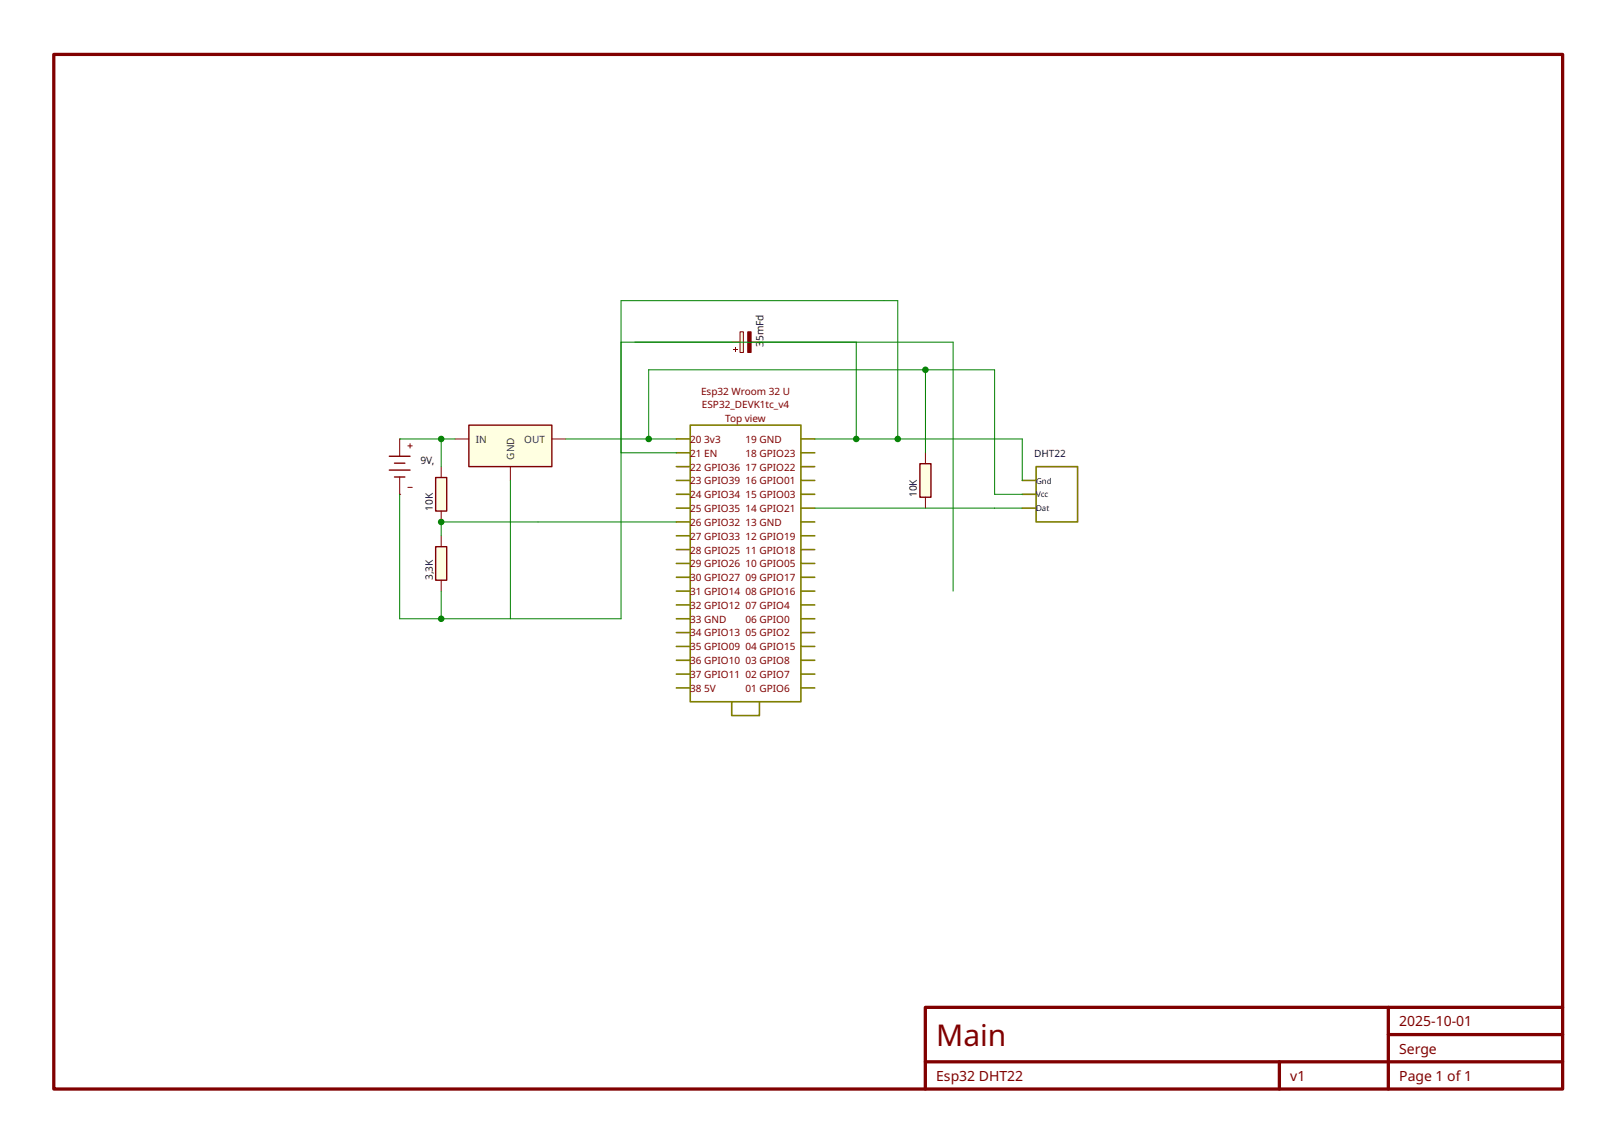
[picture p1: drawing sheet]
<svg xmlns="http://www.w3.org/2000/svg" width="297mm" height="210mm" viewBox="0 0 297 210" stroke-linecap="round" stroke-linejoin="round" font-family="sans-serif">
<path d="M9.9 10h277v190h-277zM169.9 195h117M234.9 195v5M254.9 185v15M254.9 190h32M286.9 185h-117v15" fill="none" stroke="#800000" stroke-width=".6"/>
<path d="M86.1 78.1h15.2v7.6h-15.2z" fill-rule="evenodd" fill="#ffffe1" stroke="#800000" stroke-width=".25"/>
<path d="M83.5 80.6h2.6M93.7 85.7v2.5M101.3 80.6h2.6" fill="none" stroke="#800000" stroke-width=".18"/>
<path d="M135.9 60.9h.6v3.8h-.6z" fill-rule="evenodd" fill="#ffffe1" stroke="#800000" stroke-width=".18"/>
<path d="M137.3 60.9h.6v3.8h-.6z" fill-rule="evenodd" fill="#800000" stroke="#800000" stroke-width=".18"/>
<g fill="#800000">
<path d="M135 63.7h.1v.9h-.1z" fill-rule="evenodd"/>
<path d="M134.6 64.1h.9v.1h-.9z" fill-rule="evenodd"/>
</g>
<path d="M134.3 62.8h1.6M137.9 62.8h1.5" fill="none" stroke="#800000" stroke-width=".18"/>
<path d="M168.9 85.2h2v6.1h-2z" fill-rule="evenodd" fill="#ffffe1" stroke="#800000" stroke-width=".25"/>
<path d="M169.9 83.2v2M169.9 91.3v2" fill="none" stroke="#800000" stroke-width=".18"/>
<path d="M80 100.4h2v6.2h-2z" fill-rule="evenodd" fill="#ffffe1" stroke="#800000" stroke-width=".25"/>
<path d="M73.4 90.8h.1M73.4 80.6h.1M73.4 80.6v3.2M73.4 87.6v3.2M74.9 81.9h.8M74.9 89.5h.8M75.3 81.5v.8M81 98.4v2M81 106.6v2" fill="none" stroke="#800000" stroke-width=".18"/>
<path d="M71.5 83.8h3.8M71.5 86.3h3.8M72.4 85.1h1.9M72.4 87.6h1.9" fill="none" stroke="#800000" stroke-width=".25"/>
<path d="M80 87.7h2v6.2h-2z" fill-rule="evenodd" fill="#ffffe1" stroke="#800000" stroke-width=".25"/>
<path d="M81 85.7v2M81 93.9v2" fill="none" stroke="#800000" stroke-width=".18"/>
<g fill="none" stroke="#808000" stroke-width=".3">
<path d="M126.7 78.1h20.3v50.8h-20.3zM124.2 95.9h2.5M124.2 83.2h2.5M124.2 93.3h2.5M124.2 88.2h2.5M124.2 90.8h2.5M124.2 85.7h2.5M124.2 80.6h2.5M124.2 98.4h2.5M147 95.9h2.6M147 83.2h2.6M147 93.3h2.6"/>
<path d="M147 88.2h2.6M147 90.8h2.6M147 85.7h2.6M147 80.6h2.6M147 98.4h2.6M187.7 93.3h2.5M187.7 88.2h2.5M187.7 90.8h2.5M190.2 85.7h7.6v10.2h-7.6zM124.2 108.6h2.5M124.2 106h2.5M124.2 113.6h2.5"/>
<path d="M124.2 118.7h2.5M124.2 116.2h2.5M124.2 100.9h2.5M124.2 111.1h2.5M124.2 103.5h2.5M147 108.6h2.6M147 106h2.6M147 113.6h2.6M147 118.7h2.6M147 116.2h2.6M147 100.9h2.6M147 111.1h2.6"/>
<path d="M147 103.5h2.6M124.2 123.8h2.5M124.2 121.3h2.5M124.2 126.3h2.5M134.3 128.9v2.5h5.1v-2.5M147 123.8h2.6M147 121.3h2.6M147 126.3h2.6"/>
</g>
<g fill="none" stroke="#008000" stroke-width=".18">
<path d="M114 62.8h61v45.8M157.2 62.8v17.8M169.9 67.9v15.3M73.4 80.6h10.1M81 80.6v5.1M93.7 88.2v25.4M103.9 80.6h20.3M114 83.2h10.2M119.1 80.6v-12.7h63.5v22.9h5.1M124.2 95.9h-43.2v2.5M149.6 93.3h38.1M149.6 80.6h38.1v7.6"/>
<path d="M164.8 80.6v-25.4h-50.8v58.4h-40.6v-22.8M182.6 93.3h.1M81 108.6v5"/>
</g>
<g fill="#008000">
<circle cx="81" cy="95.9" r=".6"/>
<circle cx="81" cy="113.6" r=".6"/>
<circle cx="169.9" cy="67.9" r=".6"/>
<circle cx="119.1" cy="80.6" r=".6"/>
<circle cx="157.2" cy="80.6" r=".6"/>
<circle cx="164.8" cy="80.6" r=".6"/>
<circle cx="81" cy="80.6" r=".6"/>
</g>
<text font-size="5.5" fill="#800000" x="171.9" y="192.1">Main</text>
<g font-size="2.6" fill="#800000">
<text x="256.9" y="188.5">2025-10-01</text>
<text x="256.9" y="193.5">Serge</text>
<text x="171.9" y="198.5">Esp32 DHT22</text>
<text x="236.9" y="198.5">v1</text>
<text x="256.9" y="198.5">Page 1 of 1</text>
</g>
<g font-size="1.9" fill="#202020">
<text x="140.1" y="63.7" transform="rotate(-90 140.1 63.7)">3</text>
<text x="140.1" y="62.7" transform="rotate(-90 140.1 62.7)">5mFd</text>
<text x="77.2" y="85.1">9V,</text>
<text x="79.4" y="93.9" transform="rotate(-90 79.4 93.9)">10K</text>
<text x="168.3" y="91.3" transform="rotate(-90 168.3 91.3)">10K</text>
<text x="79.4" y="106.6" transform="rotate(-90 79.4 106.6)">3,3K</text>
</g>
<g font-size="1.8" fill="#800000">
<text x="128.7" y="72.5">Esp32 Wroom 32 U</text>
<text x="128.9" y="75">ESP32_DEVK1tc_v4</text>
<text x="133.2" y="77.5">Top view</text>
<text x="126.7" y="81.3">20</text>
<text x="126.7" y="83.9">21 EN</text>
<text x="129.3" y="81.3">3v3</text>
<text x="136.9" y="81.3">19 GND</text>
<text x="136.9" y="83.9">18 GPIO23</text>
<text x="126.7" y="86.4">22 GPIO36</text>
<text x="126.7" y="88.9">23 GPIO39</text>
<text x="136.9" y="86.4">17 GPIO22</text>
<text x="136.9" y="88.9">16 GPIO01</text>
<text x="126.7" y="94">25 GPIO35</text>
<text x="126.7" y="91.5">24 GPIO34</text>
<text x="136.9" y="91.5">15 GPIO03</text>
<text x="136.9" y="94">14 GPIO21</text>
<text x="126.7" y="96.6">26 GPIO32</text>
<text x="126.7" y="99.1">27 GPIO33</text>
<text x="126.7" y="101.6">28 GPIO25</text>
<text x="136.9" y="99.1">12 GPIO19</text>
<text x="136.9" y="101.6">11 GPIO18</text>
<text x="136.9" y="96.6">13 GND</text>
<text x="126.7" y="104.2">29 GPIO26</text>
<text x="126.7" y="106.7">30 GPIO27</text>
<text x="136.9" y="106.7">09 GPIO17</text>
<text x="136.9" y="104.2">10 GPIO05</text>
<text x="126.7" y="111.8">32 GPIO12</text>
<text x="126.7" y="109.3">31 GPIO14</text>
<text x="136.9" y="109.3">08 GPIO16</text>
<text x="136.9" y="111.8">07 GPIO4</text>
<text x="126.7" y="119.4">35 GPIO09</text>
<text x="126.7" y="116.9">34 GPIO13</text>
<text x="126.7" y="114.3">33 GND</text>
<text x="136.9" y="116.9">05 GPIO2</text>
<text x="136.9" y="119.4">04 GPIO15</text>
<text x="136.9" y="114.3">06 GPIO0</text>
<text x="126.7" y="124.5">37 GPIO11</text>
<text x="126.7" y="122">36 GPIO10</text>
<text x="136.9" y="124.5">02 GPIO7</text>
<text x="136.9" y="122">03 GPIO8</text>
<text x="126.7" y="127">38</text>
<text x="129.3" y="127">5V</text>
<text x="136.9" y="127">01 GPIO6</text>
</g>
<g font-size="1.8" fill="#404040">
<text x="87.3" y="81.3">IN</text>
<text x="96.3" y="81.3">OUT</text>
<text x="94.4" y="84.4" transform="rotate(-90 94.4 84.4)">GND</text>
</g>
<text font-size="1.8" fill="#000080" x="189.8" y="83.9">DHT22</text>
<g font-size="1.5" fill="#000080">
<text x="190.2" y="88.8">Gnd</text>
<text x="190.2" y="93.9">Dat</text>
<text x="190.2" y="91.3">Vcc</text>
</g>
</svg>
